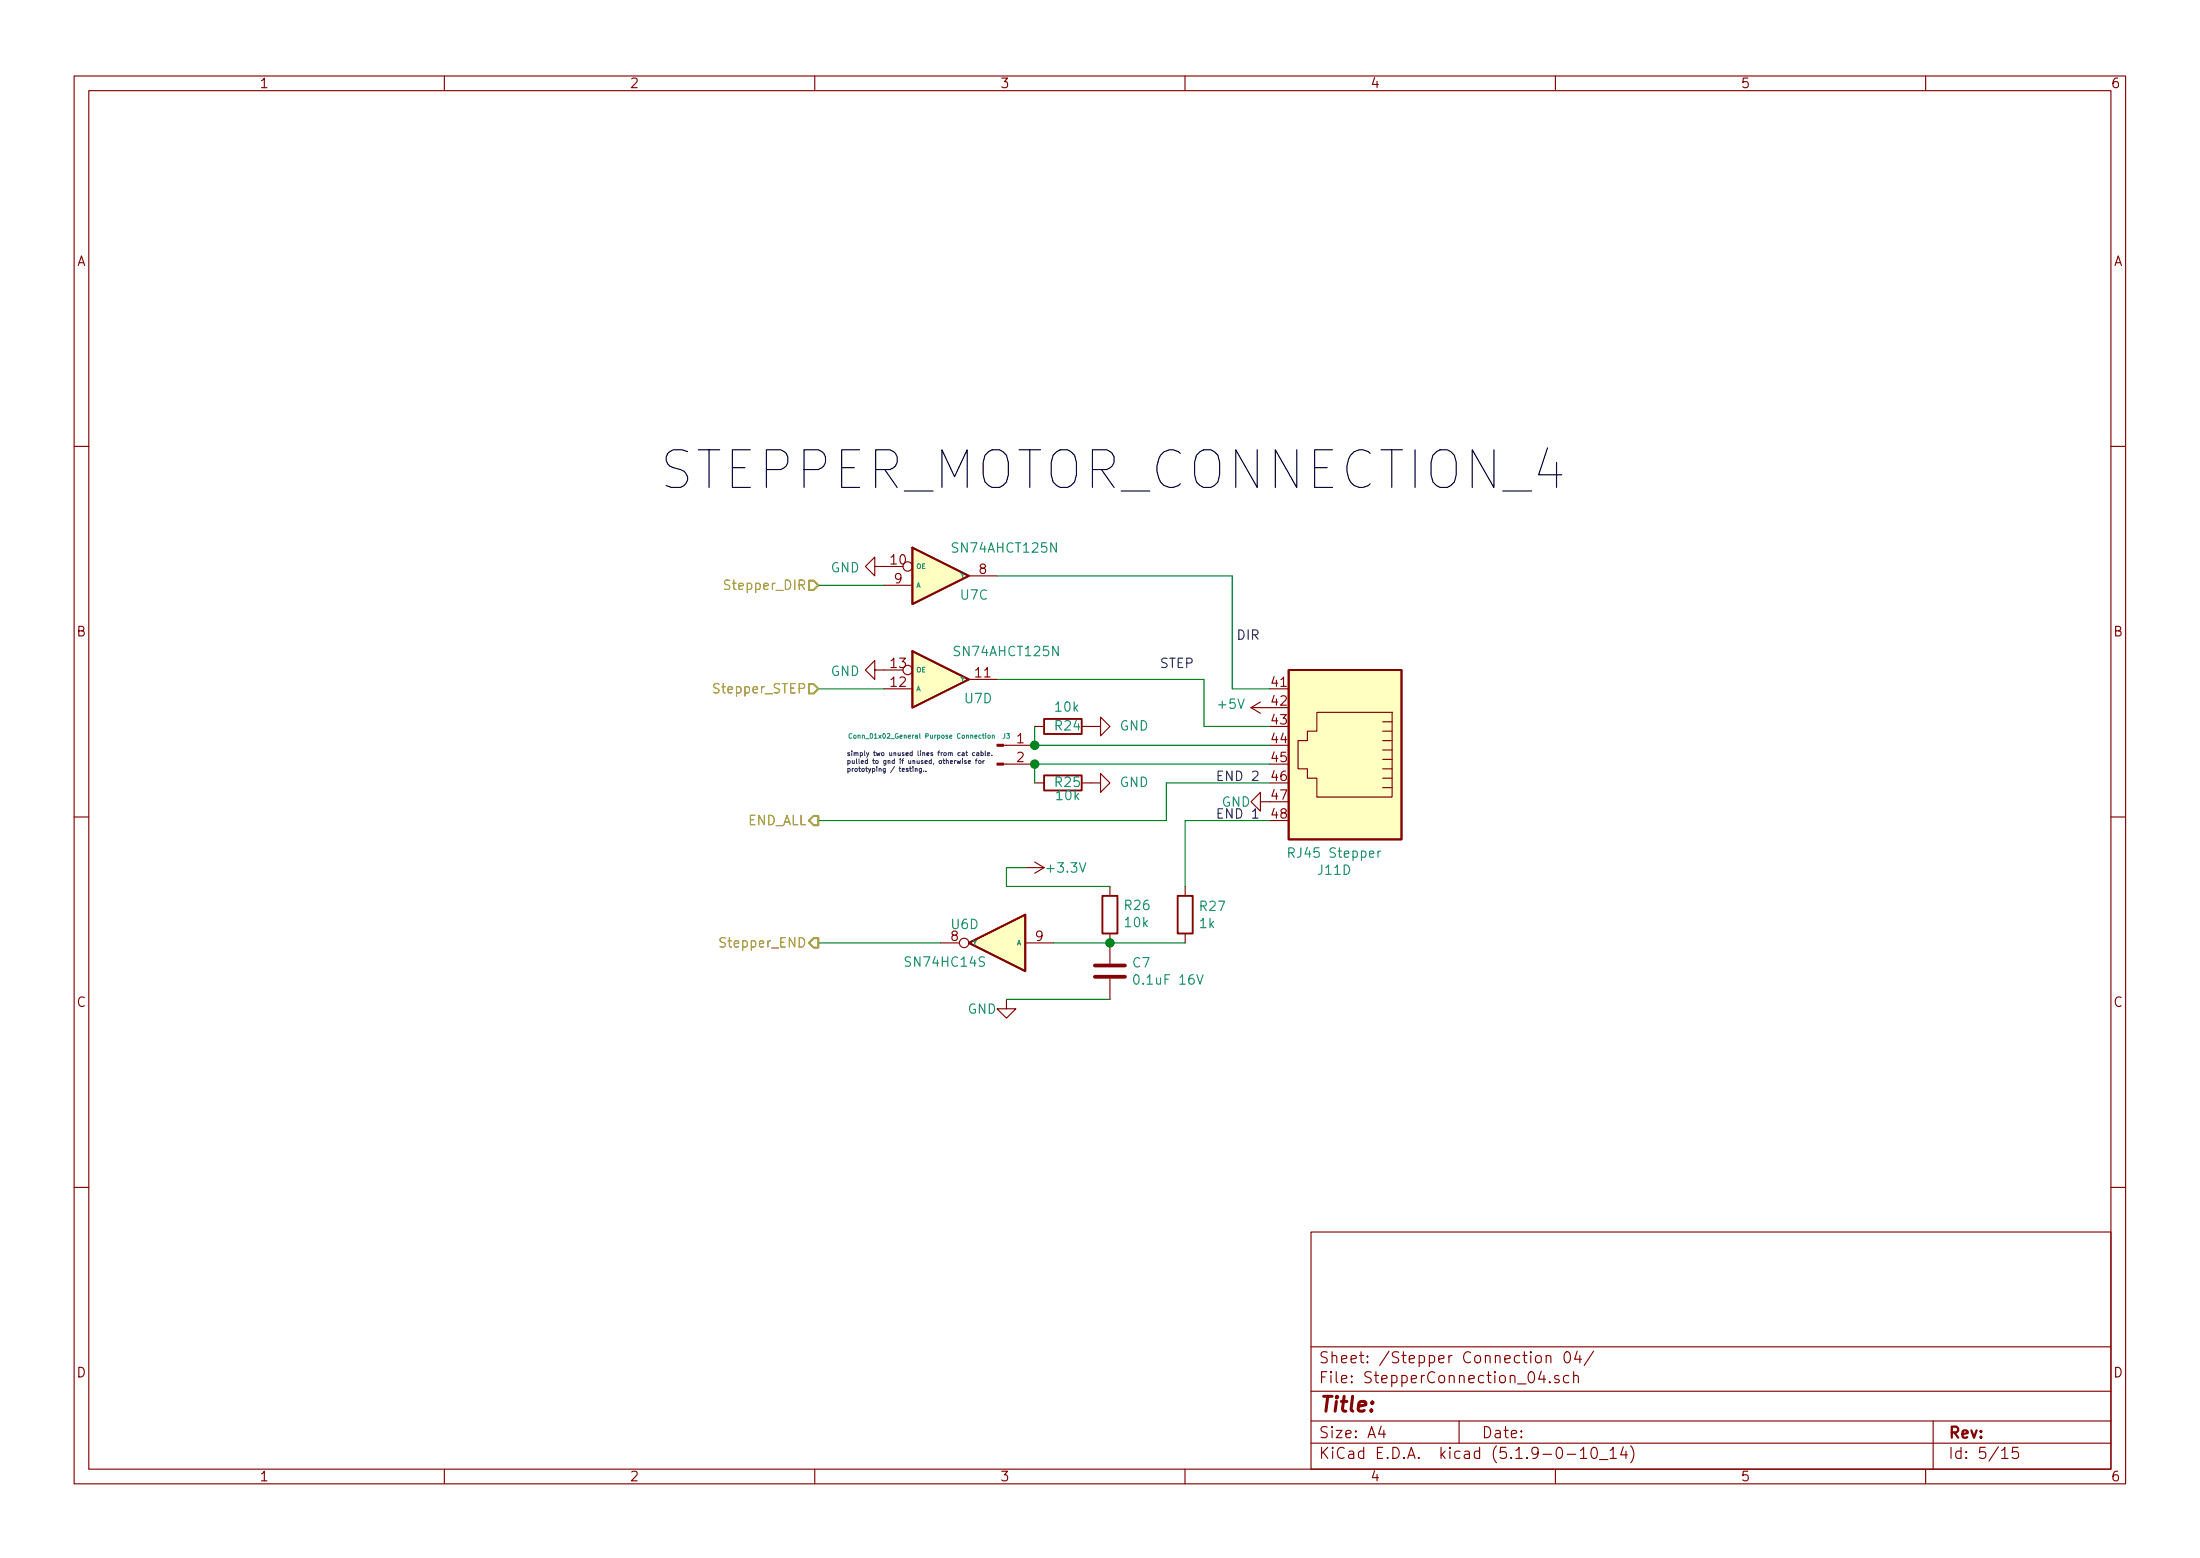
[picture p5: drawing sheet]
<svg xmlns="http://www.w3.org/2000/svg" width="297mm" height="210mm" viewBox="0 0 297 210" stroke-linecap="round" stroke-linejoin="round" font-family="sans-serif">
<g fill="none" stroke="#840000" stroke-width=".15">
<path d="M10 10.3h277v189.9h-277zM12 12.2h273v186.1h-273zM60 10.3v1.9M110 10.3v1.9M160 10.3v1.9M210 10.3v1.9M260 10.3v1.9M10 60.2h2M118.1 76.4v-1.2l-1.3 1.2 1.3 1.3v-1.3h3.8M119.4 79h3.8M130.8 77.7h3.8M285 60.2h2"/>
<path d="M118.1 90.4v-1.3l-1.3 1.3 1.3 1.3v-1.3h3.8M119.4 93h3.8M130.8 91.7h3.8M139.7 98h1.3M146 98h2.6v-1.2l1.3 1.2-1.3 1.3v-1.3M168.9 95.5l1.3 .8M168.9 95.5h2.5M170.2 94.7l-1.3 .8M177.8 96.1h10.2v11.5h-10.2v-2.6h-1.3v-1.2h-1.2v-3.9h1.2v-1.2h1.3zM186.7 97.4h1.3M186.7 98.7h1.3M186.7 99.9h1.3"/>
<path d="M10 110.3h2M135.5 103.1h4.2M135.5 100.6h4.2M138.4 117.1h2.6M139.7 116.3l1.3 .8M139.7 105.7h1.3M141 117.1l-1.3 .8M146 105.7h2.6v-1.3l1.3 1.3-1.3 1.2v-1.2M149.9 119.6v1.3M160 119.6v1.3M170.2 108.2v-1.3l-1.3 1.3 1.3 1.3v-1.3h1.2M186.7 101.2h1.3"/>
<path d="M186.7 102.5h1.3M186.7 103.8h1.3M186.7 105h1.3M186.7 106.3h1.3M285 110.3h2M127 127.2h2.5M135.9 134.9v1.2h1.3l-1.3 1.3-1.3-1.3h1.3M138.4 127.2h3.8M149.9 126v4M149.9 132.1v2.8M160 126v1.2M10 160.2h2"/>
<path d="M177 166.3h108v32h-108zM285 160.2h2M60 198.3v1.9M110 198.3v1.9M160 198.3v1.9M177 194.8h108M177 191.8h108M177 187.8h108M177 181.8h108M186.5 192.5l-.4 1h1M186.8 193v1M197 191.8v3"/>
<path d="M207.4 183.1a.41 .41 0 0 1 .7 .1v.4a.41 .41 0 0 1-.4 .3 .41 .41 0 0 1-.4-.3zM208.1 185l-.4 1.1h1M208.5 185.6v1M208.8 183.1a.38 .38 0 0 1 .6 0v.8M208.8 182.9v1M209.2 186.5h.1l-.1 .1v-.1v.1M210 198.3v1.9M210.5 185.7l-.4-.1-.1 .1-.1 .2a.48 .48 0 0 0 .6 .3v.1v.2l-.2 .1-.4-.1M211.3 182.6a.35 .35 0 0 1 .4-.2 .35 .35 0 0 1 .3 .3 .77 .77 0 0 1-.5 1.2 .9 .9 0 0 1-.2-1.3zM211.6 196.3h1.2M211.8 185.7a.5 .5 0 0 0-.6 0l-.1 .6a.47 .47 0 0 0 .6 .3l.1-.1M212.5 185.7a.38 .38 0 0 1 .6 .1v.8"/>
<path d="M212.5 185.1v1.5M213 182.3l-.4 1.1h.9M213.3 182.9v1M213.4 195.8l.4-.5v1.5M213.4 196.8h.8M215 195.4a.34 .34 0 0 1 .6 .2 .77 .77 0 0 1-.4 1.2 .97 .97 0 0 1-.2-1.4zM215.2 182.3l-1.3 2M216 197h1.1M217.4 195.8l.4-.5v1.5M217.4 196.8h.8M219.2 195.2l-.4 1.1h.9M219.5 195.8v1"/>
<path d="M220.2 195.1a1.71 1.71 0 0 1 0 2.3M260 198.3v1.9M261 191.8v6.5M270.3 195.8l.3-.3 .1-.2v1.5M270.3 196.8h.8M272.5 195.3h-.7l-.1 .7a.65 .65 0 0 1 .7 0 .61 .61 0 0 1 .1 .7h-.1a.61 .61 0 0 1-.7 0"/>
<circle cx="122.6" cy="76.4" r=".63"/>
<circle cx="122.6" cy="90.4" r=".63"/>
<circle cx="130.2" cy="127.2" r=".63"/>
</g>
<g fill="#ffffc2" stroke="#ffffc2" stroke-width=".14">
<path d="M174 90.4h15.2v22.9h-15.2z"/>
<path d="M123.2 87.9l7.6 3.8-7.6 3.8z"/>
<path d="M130.8 127.2l7.6-3.8v7.7z"/>
<path d="M123.2 73.9l7.6 3.8-7.6 3.8z"/>
</g>
<path d="M123.2 73.9l7.6 3.8-7.6 3.8zM123.2 87.9l7.6 3.8-7.6 3.8zM141 97h5v2.1h-5zM174 90.4h15.2v22.9h-15.2zM141 104.6h5v2.1h-5zM130.8 127.2l7.6-3.8v7.7zM148.8 120.9h2.1v5.1h-2.1zM159 120.9h2v5.1h-2z" fill="none" stroke="#840000" stroke-width=".25"/>
<path d="M174 115.1h.5a.34 .34 0 0 0 .3-.3 .34 .34 0 0 0-.3-.4h-.5v1.3M186.1 114.9v.8M186.4 114.9h-.2l-.1 .2M161.6 131.5l.4 1.3 .4-1.3" fill="none" stroke="#008484" stroke-width=".15"/>
<path d="M147.8 131.8h4.1M147.8 130.3h4.1" fill="none" stroke="#840000" stroke-width=".51"/>
<g fill="#840000" stroke="#840000" stroke-width=".15">
<path d="M134.6 103h.9v.2h-.9z"/>
<path d="M134.6 100.5h.9v.2h-.9z"/>
</g>
<path d="M115 99.1a.29 .29 0 0 0-.4 .2 .29 .29 0 0 0 .4 .3M132.6 99.2h.3M132.7 99v.5l.2 .1M133.1 99v.1M133.1 99.2v.4M133.4 99.2h.2l.1 .1v.2l-.1 .1-.2-.1zM134 99.3l.2-.1v.4M134 99.2v.4" fill="none" stroke="#008484" stroke-width=".14"/>
<path d="M110.5 79h8.9M134.6 77.7h31.8v15.3h5M110.5 93h8.9M134.6 91.7h28v6.3h8.8M139.7 98v2.6h31.7M138.4 117.1h-2.5v2.5h14M171.4 105.7h-13.9v5h-47M171.4 110.7h-11.4v8.9M171.4 103.1h-31.7v2.6M110.5 127.2h16.5M135.9 134.9h14M142.2 127.2h17.8" fill="none" stroke="#008400" stroke-width=".15"/>
<path d="M98.5 78.4l-.5-.1-.1 .1v.4l.5 .2 .1 .3-.2 .2h-.5" fill="none" stroke="#848400" stroke-width=".15"/>
<path d="M109.2 78.4h.7l.6 .6-.6 .6h-.7zM109.2 92.3h.7l.6 .7-.6 .6h-.7zM109.9 110.1h.6v1.3h-.6l-.7-.7zM109.2 127.2l.7-.6h.6v1.3h-.6z" fill="none" stroke="#848400" stroke-width=".25"/>
<path d="M164.5 109.7h.4M164.5 104.7h.4M165.1 109.1h-.6v1.3h.6M165.1 104.1h-.6v1.2h.6" fill="none" stroke="#0000c2" stroke-width=".15"/>
<g fill="none" stroke="#0000c2" stroke-width=".14">
<path d="M122.8 103.7h.2M122.9 103.5v.5l.1 .1M123.3 103.7v.4M123.6 103.8l.2-.1v.4M123.6 103.7v.4M124.4 103.7v.5l-.1 .1h-.2M124.4 103.7h-.2l-.1 .1 .1 .3h.2M124.7 104.1h.1M125 104.1h.1M129.2 102.6l.1 .4 .2-.3 .1 .3 .1-.4M129.9 101.6h.2l.1 .4M129.9 102.4v.1"/>
<path d="M129.9 102.6v.4M130.2 101.7l-.3 .1 .1 .2 .2-.1M130.4 101.6h.2M130.5 102.7h-.3l.1 .1 .2 .1v.1h-.3M130.5 101.3v.6l.1 .1M130.7 102.8h.3v-.1h-.3l.1 .3h.2M131.6 101.6h-.2l-.1 .1 .1 .2h.2M131.7 102.6h.2M131.9 101.6h.2l.1 .4M131.9 102.4l-.1 .1v.5M132.2 101.7l-.3 .1v.2l.3-.1M132.2 102.7l.1-.1 .2 .1-.1 .3h-.2z"/>
<path d="M132.5 101.6h.1l.2 .1-.1 .2h-.2M132.5 101.3v.7M132.7 102.6v.4M132.9 102.6l-.2 .1M133 101.3v.6l.1 .1M133.3 101.8l.3-.1v-.1h-.3v.3h.3M133.9 101.9v.1"/>
</g>
<g fill="#008400" stroke="#008400" stroke-width=".25">
<circle cx="149.9" cy="127.2" r=".51"/>
<circle cx="139.7" cy="100.6" r=".51"/>
<circle cx="139.7" cy="103.1" r=".51"/>
</g>
<text font-size="7.1" x="88.9" y="66">STEPPER_MOTOR_CONNECTION_4</text>
<text font-size="2.8" fill="#840000" x="178" y="190.5">Title:</text>
<g font-size="2.1" fill="#840000">
<text x="178" y="184">Sheet: /Stepper Connection 04/</text>
<text x="178" y="186.7">File: StepperConnection_04.sch</text>
<text x="178" y="196.9">KiCad E.D.A. kicad (5.1.9-0-10_14)</text>
<text x="178" y="194.1">Size: A4</text>
<text x="200" y="194.1">Date:</text>
<text x="263" y="194.1">Rev:</text>
<text x="263" y="196.9">Id: 5/15</text>
</g>
<g font-size="1.8" fill="#840000">
<text x="35" y="11.9">1</text>
<text x="85" y="11.9">2</text>
<text x="135" y="11.9">3</text>
<text x="185" y="11.9">4</text>
<text x="235" y="11.9">5</text>
<text x="285" y="11.9">6</text>
<text x="10.4" y="35.9">A</text>
<text x="285.4" y="35.9">A</text>
<text x="120.3" y="76.2">10</text>
<text x="132.2" y="77.5">8</text>
<text x="120.8" y="78.7">9</text>
<text x="10.4" y="85.9">B</text>
<text x="285.4" y="85.9">B</text>
<text x="120.3" y="92.7">12</text>
<text x="120.3" y="90.2">13</text>
<text x="131.7" y="91.4">11</text>
<text x="171.8" y="92.7">41</text>
<text x="171.8" y="95.2">42</text>
<text x="137.3" y="100.3">1</text>
<text x="171.8" y="97.8">43</text>
<text x="171.8" y="100.3">44</text>
<text x="137.3" y="102.9">2</text>
<text x="171.8" y="102.9">45</text>
<text x="171.8" y="105.4">46</text>
<text x="171.8" y="107.9">47</text>
<text x="171.8" y="110.5">48</text>
<text x="128.4" y="127">8</text>
<text x="139.9" y="127">9</text>
<text x="10.4" y="135.9">C</text>
<text x="285.4" y="135.9">C</text>
<text x="10.4" y="185.9">D</text>
<text x="285.4" y="185.9">D</text>
<text x="35" y="199.9">1</text>
<text x="85" y="199.9">2</text>
<text x="135" y="199.9">3</text>
<text x="185" y="199.9">4</text>
<text x="235" y="199.9">5</text>
<text x="285" y="199.9">6</text>
</g>
<g font-size="1.8" fill="#008484">
<text x="112.2" y="77.3">GND</text>
<text x="128.9" y="74.6">SN74AHCT125N</text>
<text x="129.8" y="80.9">U7C</text>
<text x="129.1" y="88.6">SN74AHCT125N</text>
<text x="112.2" y="91.2">GND</text>
<text x="130.3" y="94.9">U7D</text>
<text x="164.6" y="95.7">+5V</text>
<text x="142.5" y="98.6">R24</text>
<text x="142.6" y="96.1">10k</text>
<text x="151.2" y="98.6">GND</text>
<text x="142.5" y="106.2">R25</text>
<text x="142.7" y="108">10k</text>
<text x="151.2" y="106.2">GND</text>
<text x="164.9" y="108.9">GND</text>
<text x="141.6" y="117.8">+3.3V</text>
<text x="174.5" y="115.8">RJ45 Stepper</text>
<text x="178" y="118.1">J11D</text>
<text x="128.5" y="125.4">U6D</text>
<text x="151.9" y="122.8">R26</text>
<text x="152" y="125.1">10k</text>
<text x="162" y="125.3">1k</text>
<text x="162.1" y="123">R27</text>
<text x="122.5" y="130.5">SN74HC14S</text>
<text x="153" y="130.6">C7</text>
<text x="130.7" y="136.8">GND</text>
<text x="153.6" y="132.9">0.1uF 16V</text>
</g>
<g font-size="1.8" fill="#848400">
<text x="98.3" y="79.6">Stepper_DIR</text>
<text x="96.8" y="93.6">Stepper_STEP</text>
<text x="100.8" y="111.4">END_ALL</text>
<text x="97.7" y="127.9">Stepper_END</text>
</g>
<g font-size="1.8" fill="#0000c2">
<text x="167.1" y="86.4">DIR</text>
<text x="156.7" y="90.2">STEP</text>
<text x="165" y="105.4">END 2</text>
<text x="165" y="110.5">END 1</text>
</g>
<g font-size=".9" fill="#008484">
<text x="123.7" y="76.8">OE</text>
<text x="123.7" y="79.3">A</text>
<text x="129.7" y="78">Y</text>
<text x="123.7" y="93.3">A</text>
<text x="123.7" y="90.7">OE</text>
<text x="129.7" y="92">Y</text>
<text x="115.5" y="99.7">Conn_01x02_General Purpose Connection</text>
<text x="135.4" y="99.7">J3</text>
<text x="131.3" y="127.6">Y</text>
<text x="137.3" y="127.6">A</text>
</g>
<g font-size=".9" fill="#0000c2">
<text x="114.3" y="102">simply two unused lines from cat cable.</text>
<text x="114.3" y="103.1">pulled to gnd if unused, otherwise for</text>
<text x="114.3" y="104.2">prototyping / testing..</text>
</g>
</svg>
